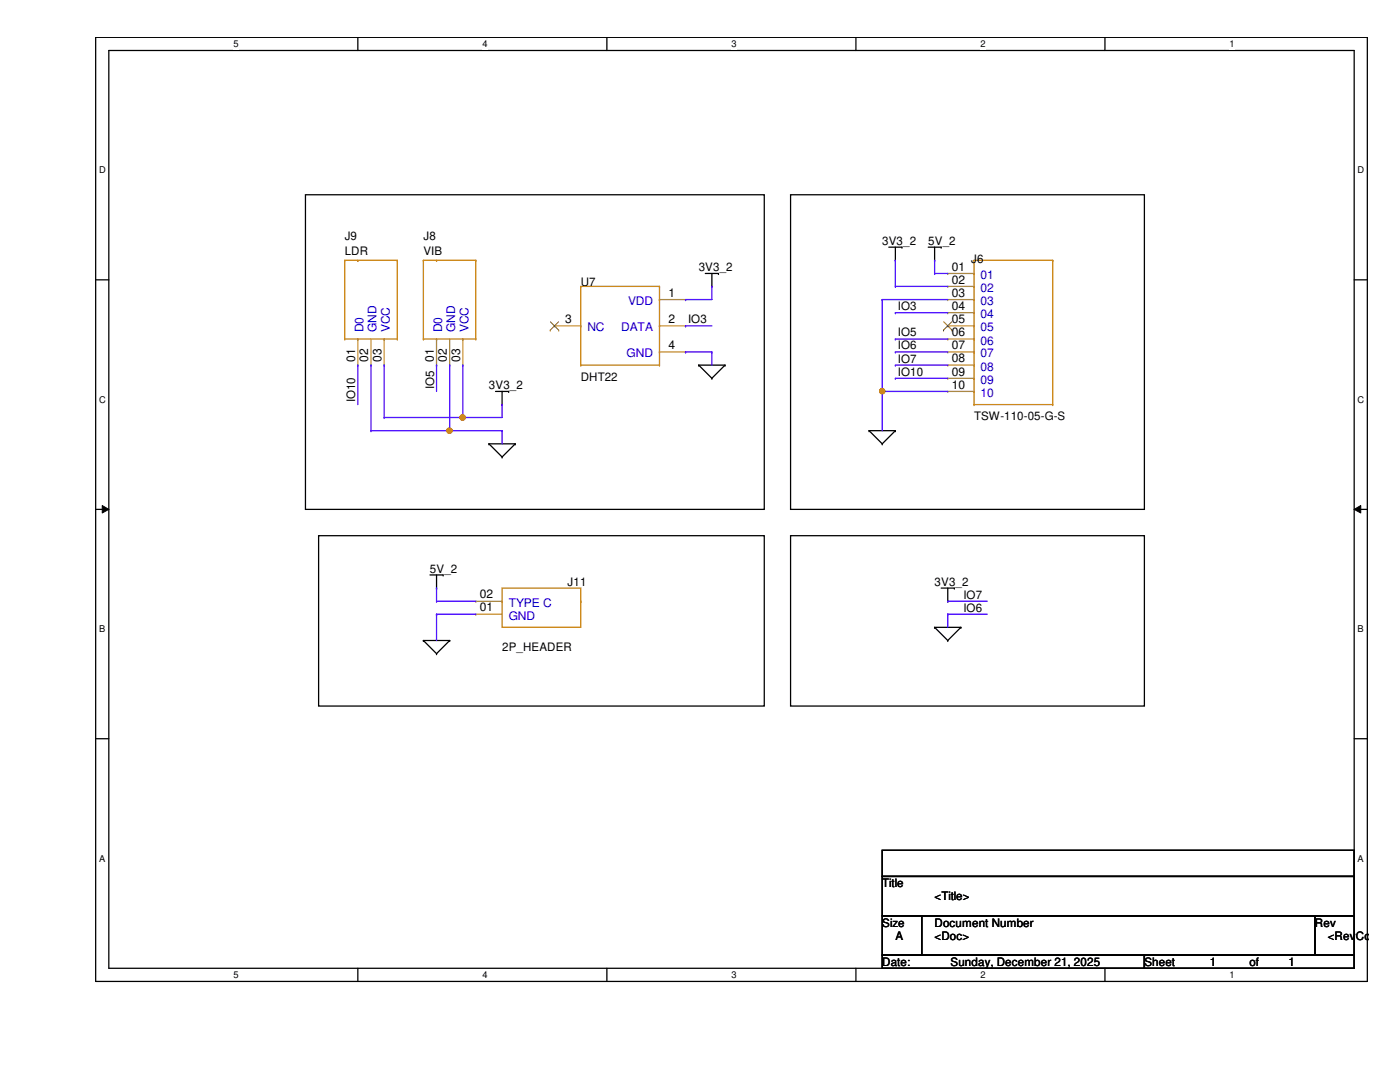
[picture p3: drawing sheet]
<svg xmlns="http://www.w3.org/2000/svg" width="279mm" height="216mm" viewBox="0 0 279 216" stroke-linecap="round" stroke-linejoin="round" font-family="sans-serif">
<path d="M19.1 7.5h253.8v188.3h-253.8zM21.7 10.1h248.6v183.1h-248.6z" fill="none" stroke="#000" stroke-width=".25"/>
<g fill="#fff">
<path d="M46.6 7.7h1v2.1h-1z"/>
<path d="M46.6 193.5h1v2.1h-1z"/>
</g>
<path d="M71.4 7.5v2.6M71.4 193.2v2.6" fill="none" stroke="#000" stroke-width=".25"/>
<g fill="#fff">
<path d="M96.3 7.7h1v2.1h-1z"/>
<path d="M96.3 193.5h1v2.1h-1z"/>
</g>
<path d="M121.1 7.5v2.6M121.1 193.2v2.6" fill="none" stroke="#000" stroke-width=".25"/>
<g fill="#fff">
<path d="M146 7.7h1v2.1h-1z"/>
<path d="M146 193.5h1v2.1h-1z"/>
</g>
<path d="M170.8 7.5v2.6M170.8 193.2v2.6" fill="none" stroke="#000" stroke-width=".25"/>
<g fill="#fff">
<path d="M195.7 7.7h1v2.1h-1z"/>
<path d="M195.7 193.5h1v2.1h-1z"/>
</g>
<path d="M220.5 7.5v2.6M220.5 193.2v2.6" fill="none" stroke="#000" stroke-width=".25"/>
<g fill="#fff">
<path d="M245.4 7.7h1v2.1h-1z"/>
<path d="M245.4 193.5h1v2.1h-1z"/>
<path d="M19.8 32.9h1.3v2.1h-1.3z"/>
<path d="M270.9 32.9h1.3v2.1h-1.3z"/>
<path d="M19.8 78.7h1.3v2.1h-1.3z"/>
<path d="M270.9 78.7h1.3v2.1h-1.3z"/>
</g>
<path d="M19.1 55.8h2.6M270.3 55.8h2.6" fill="none" stroke="#000" stroke-width=".25"/>
<g fill="#fff">
<path d="M19.8 124.5h1.2v2.1h-1.2z"/>
<path d="M270.9 124.5h1.3v2.1h-1.3z"/>
</g>
<path d="M19.1 101.6h2.6M270.3 101.6h2.6" fill="none" stroke="#000" stroke-width=".25"/>
<path d="M20.4 100.9l1.3 .7-1.3 .8zM270.3 101.6l1.3-.7v1.5z" fill="#000"/>
<path d="M20.4 100.9l1.3 .7-1.3 .8zM270.3 101.6l1.3-.7v1.5z" fill="none" stroke="#000" stroke-width=".2"/>
<g fill="#fff">
<path d="M19.8 170.3h1.2v2h-1.2z"/>
<path d="M270.9 170.3h1.3v2h-1.3z"/>
</g>
<g fill="none" stroke="#000" stroke-width=".25">
<path d="M61 38.9h91.5v62.7h-91.5zM157.8 38.9h70.6v62.7h-70.6zM140.8 54.6h2.6M142.1 57.1h.1M142.1 54.6v2.5M143.4 54.6h.1M177.4 49.3h2.6M178.7 51.9h.1M178.7 49.3v2.6M180 49.3h.1M185.3 49.3h2.5M186.5 51.9h.1"/>
<path d="M186.5 49.3v2.6M187.8 49.3h.1M98.9 78.1h2.6M100.2 78.1v2.6M101.5 78.1h.1M139.4 72.9h.1M139.4 72.9h5.3M139.4 72.9l2.7 2.6M142.1 75.5h.1M144.7 72.9h.1M144.7 72.9l-2.6 2.6M97.6 88.6h.1"/>
<path d="M97.6 88.6h5.2M97.6 88.6l2.6 2.6M100.2 80.7h.1M100.2 91.2h.1M102.8 88.6h.1M102.8 88.6l-2.6 2.6M173.4 85.9h.1M173.4 85.9h5.3M173.4 85.9l2.7 2.7M176.1 88.6h.1M178.7 85.9h.1M178.7 85.9l-2.6 2.7"/>
<path d="M63.6 106.9h88.9v34h-88.9zM85.8 114.7h2.6M87.1 117.3h.1M87.1 114.7v2.6M88.4 114.7h.1M157.8 106.9h70.6v34h-70.6zM187.8 117.3h2.7M189.1 120h.1M189.1 117.3v2.7M190.5 117.3h.1M84.5 127.8h.1M84.5 127.8h5.2"/>
<path d="M84.5 127.8l2.6 2.6M87.1 130.4h.1M89.7 127.8h.1M89.7 127.8l-2.6 2.6M186.5 125.2h.1M186.5 125.2h5.3M186.5 125.2l2.6 2.6M189.1 127.8h.1M191.8 125.2h.1M191.8 125.2l-2.7 2.6M19.1 147.4h2.6M270.3 147.4h2.6"/>
<path d="M176.1 169.7h94.2v5.2h-94.2zM176.1 174.9h94.2v7.9h-94.2zM176.1 182.8h7.8v7.8h-7.8zM176.1 190.6h52.3v2.6h-52.3zM183.9 182.8h78.5v7.8h-78.5zM228.4 190.6h41.9v2.6h-41.9zM262.4 182.8h7.9v7.8h-7.9z"/>
</g>
<g fill="none" stroke="#cc8006" stroke-width=".25">
<path d="M68.8 51.9h.1M68.8 51.9h10.5M68.8 51.9v15.7M71.4 51.9h.1M79.3 51.9h.1M79.3 51.9v15.7M84.5 51.9h.1M84.5 51.9v15.7M84.5 51.9h10.5M87.1 51.9h.1M95 51.9h.1M95 51.9v15.7"/>
<path d="M115.9 57.1h.1M115.9 57.1h15.7M115.9 57.1v15.8M131.6 57.1h.1M131.6 59.8h.1M131.6 57.1v15.8M194.4 51.9h.1M194.4 54.6h.1M194.4 57.1h.1M194.4 59.8h.1M194.4 51.9h15.7M194.4 51.9v28.8"/>
<path d="M210.1 51.9h.1M210.1 51.9v28.8M68.8 67.6h.1M68.8 67.6h10.5M71.4 67.6h.1M76.7 67.6h.1M79.3 67.6h.1M84.5 67.6h.1M84.5 67.6h10.5M87.1 67.6h.1M92.4 67.6h.1M95 67.6h.1"/>
<path d="M115.9 72.9h.1M115.9 65h.1M115.9 72.9h15.7M131.6 72.9h.1M131.6 65h.1M131.6 70.2h.1M194.4 62.4h.1M194.4 65h.1M194.4 67.6h.1M194.4 70.2h.1M194.4 72.9h.1M194.4 75.5h.1"/>
<path d="M194.4 78.1h.1M194.4 80.7h.1M194.4 80.7h15.7M210.1 80.7h.1M100.2 117.3h15.7v7.9h-15.7zM100.2 120h.1M115.9 120h.1"/>
</g>
<g fill="none" stroke="#a84" stroke-width=".25">
<path d="M131.6 59.8h5.2M136.8 59.8h.1M189.1 54.6h.1M189.1 57.1h.1M189.1 59.8h.1M189.1 59.8h5.3M189.1 54.6h5.3M189.1 57.1h5.3M71.4 72.9h.1M71.4 67.6v5.3M74 72.9h.1M74 67.6v5.3"/>
<path d="M76.7 72.9h.1M76.7 67.6v5.3M87.1 72.9h.1M87.1 67.6v5.3M89.7 72.9h.1M89.7 67.6v5.3M92.4 72.9h.1M92.4 67.6v5.3M110.7 65h.1M110.7 65h5.2M131.6 65h5.2M131.6 70.2h5.2"/>
<path d="M136.8 65h.1M136.8 70.2h.1M189.1 62.4h.1M189.1 65h.1M189.1 67.6h.1M189.1 70.2h.1M189.1 72.9h.1M189.1 75.5h.1M189.1 78.1h.1M189.1 65h5.3M189.1 70.2h5.3M189.1 62.4h5.3"/>
<path d="M189.1 67.6h5.3M189.1 72.9h5.3M189.1 75.5h5.3M189.1 78.1h5.3M95 120h.1M95 120h5.2M95 122.6h.1M95 122.6h5.2"/>
</g>
<path d="M109.8 65.9h.1M109.9 64.2l1.6 1.7M111.5 64.2l-1.7 1.7M111.5 65.9h.1M188.3 65.9h.1M188.3 64.2l1.7 1.7M189.9 64.2l-1.6 1.7M190 65.9h.1" fill="none" stroke="#804000" stroke-width=".2"/>
<g fill="none" stroke="#4200ff" stroke-width=".25">
<path d="M136.8 59.8h.1M142.1 57.1h.1M142.1 57.1v2.7h-5.3M176.1 59.8h.1M176.1 59.8h13M176.1 59.8v18.3M178.7 51.9h.1M178.7 57.1h.1M178.7 51.9v5.2M178.7 57.1h10.4M136.8 65h.1M136.8 70.2h.1"/>
<path d="M136.8 65h5.3M136.8 70.2h5.3M142.1 70.2h.1M142.1 70.2v2.7M176.1 78.1h.1M176.1 78.1h13M178.7 62.4h.1M178.7 67.6h.1M178.7 70.2h.1M178.7 72.9h.1M178.7 70.2h10.4M178.7 62.4h10.4"/>
<path d="M178.7 67.6h10.4M178.7 72.9h10.4M189.1 120h.1M189.1 120h7.9"/>
</g>
<circle cx="176.1" cy="78.1" r=".51" fill="#f00"/>
<circle cx="176.1" cy="78.1" r=".51" fill="none" stroke="#f00" stroke-width=".25"/>
<path d="M176.1 78.1h.1M176.1 78.1v7.8M74 85.9h.1M74 85.9h15.7M189.1 122.6h.1M189.1 122.6h7.9M189.1 122.6v2.6" fill="none" stroke="#4200ff" stroke-width=".25"/>
<circle cx="89.7" cy="85.9" r=".51" fill="#f00"/>
<circle cx="89.7" cy="85.9" r=".51" fill="none" stroke="#f00" stroke-width=".25"/>
<path d="M89.7 72.9h.1M89.7 72.9v13M76.7 83.3h.1M76.7 83.3h15.7" fill="none" stroke="#4200ff" stroke-width=".25"/>
<circle cx="92.3" cy="83.3" r=".51" fill="#f00"/>
<circle cx="92.3" cy="83.3" r=".51" fill="none" stroke="#f00" stroke-width=".25"/>
<g fill="none" stroke="#4200ff" stroke-width=".25">
<path d="M186.5 51.9h.1M186.5 54.6h.1M186.5 51.9v2.7M186.5 54.6h2.6M71.4 72.9h.1M71.4 72.9v7.8M74 72.9h.1M74 72.9v13M76.7 72.9h.1M76.7 72.9v10.4M87.1 72.9h.1M87.1 72.9v5.2"/>
<path d="M92.4 72.9h.1M92.4 72.9v10.4M178.7 75.5h.1M178.7 75.5h10.4M89.7 85.9h.1M89.7 85.9h10.5M92.4 83.3h.1M100.2 80.7h.1M100.2 85.9h.1M100.2 80.7v2.6h-7.8M100.2 85.9v2.7M87.1 117.3h.1"/>
<path d="M87.1 120h.1M87.1 117.3v2.7M87.1 120h7.9M87.1 122.6h.1M87.1 122.6v5.2M87.1 122.6h7.9"/>
</g>
<circle cx="176.1" cy="78.1" r=".51" fill="#f00"/>
<circle cx="176.1" cy="78.1" r=".51" fill="none" stroke="#f00" stroke-width=".25"/>
<circle cx="89.7" cy="85.9" r=".51" fill="#f00"/>
<circle cx="89.7" cy="85.9" r=".51" fill="none" stroke="#f00" stroke-width=".25"/>
<circle cx="92.3" cy="83.3" r=".51" fill="#f00"/>
<circle cx="92.3" cy="83.3" r=".51" fill="none" stroke="#f00" stroke-width=".25"/>
<g font-size="2.4">
<text x="133.4" y="59.2">1</text>
<text x="189.9" y="54">01</text>
<text x="189.9" y="56.6">02</text>
<text x="189.9" y="59.2">03</text>
<text x="112.8" y="64.5">3</text>
<text x="133.4" y="64.5">2</text>
<text x="189.9" y="61.8">04</text>
<text x="189.9" y="64.5">05</text>
<text x="133.4" y="69.7">4</text>
<text x="189.9" y="67.1">06</text>
<text x="189.9" y="69.7">07</text>
<text x="70.9" y="72.2" transform="rotate(-90 70.9 72.2)">01</text>
<text x="73.5" y="72.2" transform="rotate(-90 73.5 72.2)">02</text>
<text x="76.1" y="72.2" transform="rotate(-90 76.1 72.2)">03</text>
<text x="86.6" y="72.2" transform="rotate(-90 86.6 72.2)">01</text>
<text x="89.2" y="72.2" transform="rotate(-90 89.2 72.2)">02</text>
<text x="91.8" y="72.2" transform="rotate(-90 91.8 72.2)">03</text>
<text x="189.9" y="72.3">08</text>
<text x="189.9" y="74.9">09</text>
<text x="189.9" y="77.6">10</text>
<text x="95.8" y="119.4">02</text>
<text x="95.8" y="122">01</text>
</g>
<g font-size="2.4" fill="#00c">
<text x="195.7" y="55.7">01</text>
<text x="195.7" y="58.3">02</text>
<text x="125.3" y="60.9">VDD</text>
<text x="195.7" y="60.9">03</text>
<text x="195.7" y="63.5">04</text>
<text x="72.5" y="66.3" transform="rotate(-90 72.5 66.3)">D0</text>
<text x="75.1" y="66.3" transform="rotate(-90 75.1 66.3)">GND</text>
<text x="77.8" y="66.3" transform="rotate(-90 77.8 66.3)">VCC</text>
<text x="88.2" y="66.3" transform="rotate(-90 88.2 66.3)">D0</text>
<text x="90.8" y="66.3" transform="rotate(-90 90.8 66.3)">GND</text>
<text x="93.5" y="66.3" transform="rotate(-90 93.5 66.3)">VCC</text>
<text x="117.2" y="66.1">NC</text>
<text x="124" y="66.1">DATA</text>
<text x="125.1" y="71.3">GND</text>
<text x="195.7" y="66.1">05</text>
<text x="195.7" y="68.7">06</text>
<text x="195.7" y="71.3">07</text>
<text x="195.7" y="74">08</text>
<text x="195.7" y="76.6">09</text>
<text x="195.7" y="79.2">10</text>
<text x="101.5" y="123.7">GND</text>
<text x="101.5" y="121.1">TYPE C</text>
</g>
<g font-size="2.3">
<text x="68.8" y="47.8">J9</text>
<text x="84.5" y="47.8">J8</text>
<text x="68.8" y="51">LDR</text>
<text x="84.5" y="51">VIB</text>
<text x="176.1" y="48.9">3V3_2</text>
<text x="185.3" y="48.9">5V_2</text>
<text x="193.8" y="52.5">J6</text>
<text x="115.9" y="57">U7</text>
<text x="139.4" y="54.1">3V3_2</text>
<text x="137.3" y="64.5">IO3</text>
<text x="179.2" y="61.9">IO3</text>
<text x="179.2" y="67.1">IO5</text>
<text x="179.2" y="69.7">IO6</text>
<text x="86.6" y="77.6" transform="rotate(-90 86.6 77.6)">IO5</text>
<text x="97.6" y="77.6">3V3_2</text>
<text x="115.9" y="76.1">DHT22</text>
<text x="179.2" y="72.3">IO7</text>
<text x="179.2" y="75">IO10</text>
<text x="70.9" y="80.2" transform="rotate(-90 70.9 80.2)">IO10</text>
<text x="194.4" y="83.9">TSW-110-05-G-S</text>
<text x="85.8" y="114.3">5V_2</text>
<text x="113.3" y="116.9">J11</text>
<text x="186.5" y="116.9">3V3_2</text>
<text x="192.3" y="119.5">IO7</text>
<text x="192.3" y="122">IO6</text>
<text x="100.2" y="130">2P_HEADER</text>
<text x="176.1" y="177">Title</text>
<text x="186.5" y="179.7">&lt;Title&gt;</text>
<text x="176.1" y="184.9">Size</text>
<text x="186.5" y="184.9">Document Number</text>
<text x="262.4" y="184.9">Rev</text>
<text x="178.7" y="187.5">A</text>
<text x="186.5" y="187.5">&lt;Doc&gt;</text>
<text x="265" y="187.5">&lt;RevCo</text>
<text x="176.1" y="192.7">Date:</text>
<text x="189.7" y="192.7">Sunday, December 21, 2025</text>
<text x="228.4" y="192.7">Sheet</text>
<text x="241.5" y="192.7">1</text>
<text x="249.3" y="192.7">of</text>
<text x="257.2" y="192.7">1</text>
</g>
<g font-size="1.9">
<text x="46.6" y="9.4">5</text>
<text x="96.3" y="9.4">4</text>
<text x="146" y="9.4">3</text>
<text x="195.7" y="9.4">2</text>
<text x="245.4" y="9.4">1</text>
<text x="19.8" y="34.6">D</text>
<text x="270.9" y="34.6">D</text>
<text x="19.8" y="80.3">C</text>
<text x="270.9" y="80.3">C</text>
<text x="19.8" y="126.2">B</text>
<text x="270.9" y="126.2">B</text>
<text x="19.8" y="171.9">A</text>
<text x="270.9" y="171.9">A</text>
<text x="46.6" y="195.2">5</text>
<text x="96.3" y="195.2">4</text>
<text x="146" y="195.2">3</text>
<text x="195.7" y="195.2">2</text>
<text x="245.4" y="195.2">1</text>
</g>
</svg>
